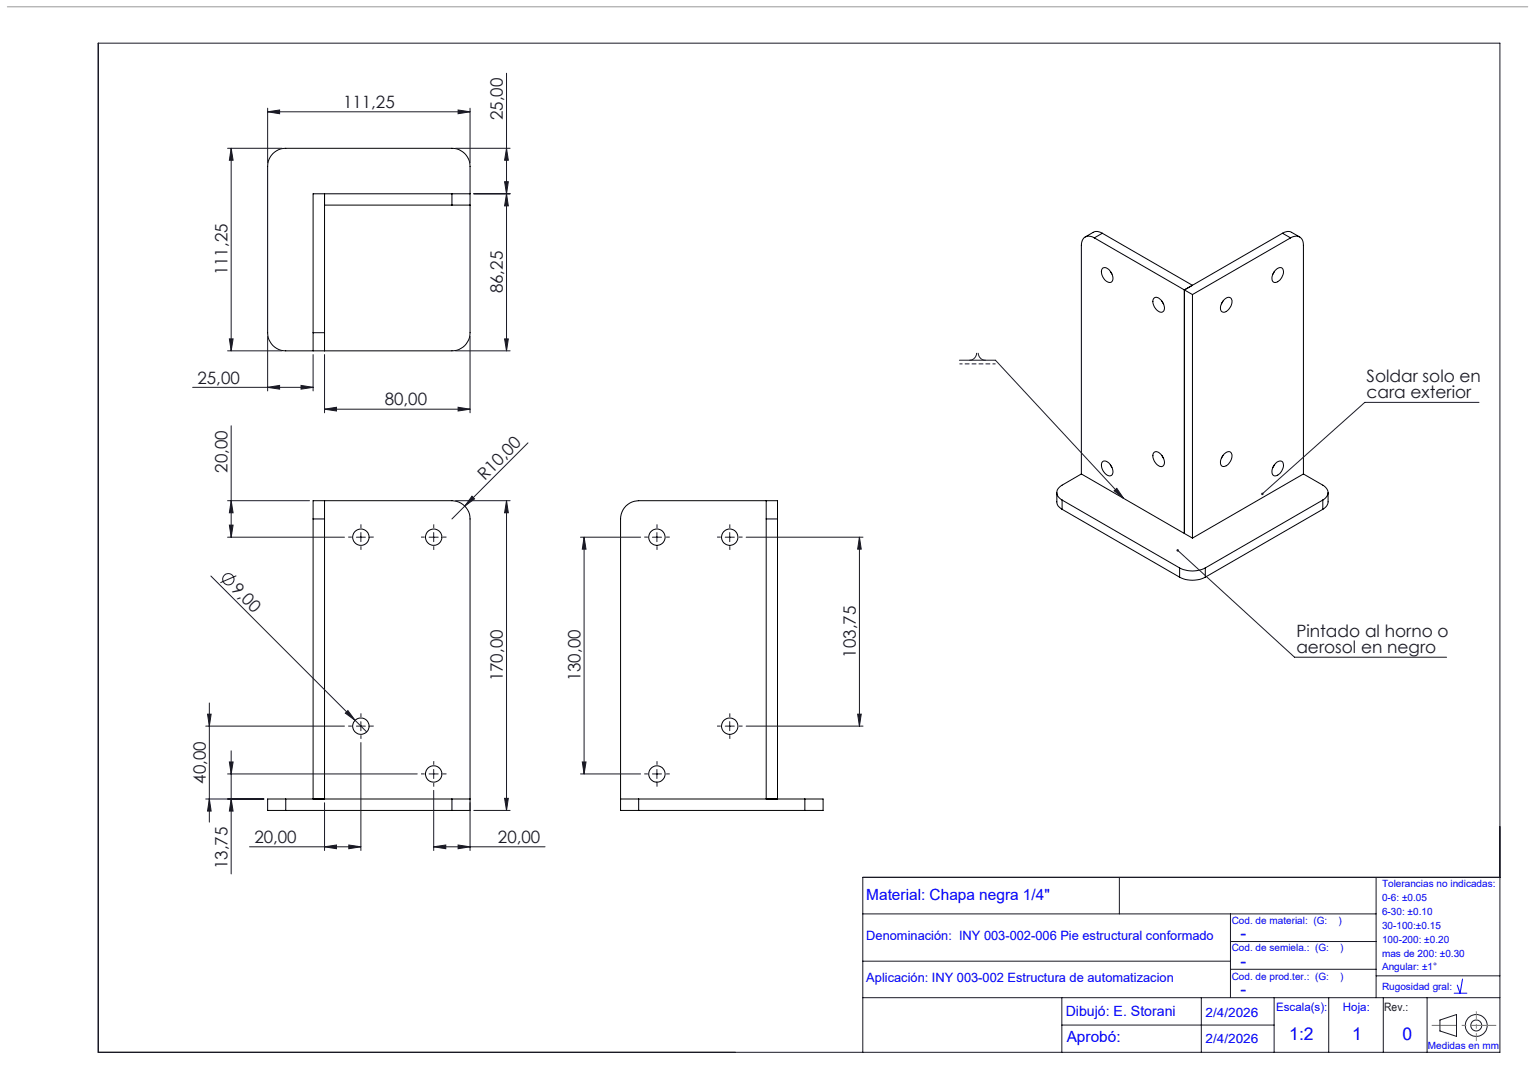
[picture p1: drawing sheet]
<svg xmlns="http://www.w3.org/2000/svg" width="420mm" height="297mm" viewBox="0 0 420 297" stroke-linecap="round" stroke-linejoin="round" font-family="sans-serif">
<g fill="none" stroke="#000" stroke-width=".27">
<path d="M75 42.2l1.6-1.1 1.9-.4h45.6a4.9 4.9 0 0 1 5 5v45.6a4.9 4.9 0 0 1-5 5h-45.6a4.9 4.9 0 0 1-5-5v-45.6l.4-1.9zM89.1 53.2v38.1M89.1 56.3h35M124.1 56.3h5M124.1 53.2h5M124.1 53.2h-38.1v38.1M124.1 53.2v3.1M300.6 65.3a2.17 2.17 0 0 0-2.5-.2 2.17 2.17 0 0 0-1.1 2.2v62.8M300.6 65.3l24.7 14.3M302.8 73.7a1.55 1.55 0 0 1 2.4 1 1.99 1.99 0 0 1 0 2.8 2.77 2.77 0 0 1-2.4-3.8zM302.8 64l-1.4-.5-.8 .1-2.5 1.4M302.8 64l24.8 14.3-2.3 1.3"/>
<path d="M302.8 64l-2.2 1.3M305 74.5l.4 .7M325.3 79.6v66.8M325.3 79.6l2.3 1.3M350.1 74.5l-.5 .7M350.2 74.3a1.26 1.26 0 0 1 2.3-.3 2.95 2.95 0 0 1-2.4 3.5 1.43 1.43 0 0 1-.5-2.1zM352.3 64l1.4-.5 .7 .1 2.6 1.4M352.3 64l-27 15.6M352.3 64l2.2 1.3M354.5 65.3a2.15 2.15 0 0 1 2.5-.3 2.15 2.15 0 0 1 1 2.3v62.8M354.5 65.3l-26.9 15.6M86 91.3v5"/>
<path d="M86 91.3h3.1M89.1 91.3v5M316.9 81.9a1.42 1.42 0 0 1 2.2 .6 2.13 2.13 0 0 1 .2 3.2 2.82 2.82 0 0 1-2.6-3.3zM319.2 82.7l.4 .7M327.6 80.9v66.8M336 82.7l-.5 .7M336.1 82.4a1.26 1.26 0 0 1 2.2-.2 2.95 2.95 0 0 1-2.3 3.5 1.83 1.83 0 0 1-.2-2.9zM89.1 137.4v5M210.5 137.4v5M290.3 135.2l.1 3.3 1.3 1.3M291.7 137.3l32.3 18.6M291.7 137.3v2.5"/>
<path d="M291.7 139.8l32.3 18.6M297 130.1l-5.3 3.1a2.17 2.17 0 0 0-1.4 2 2.17 2.17 0 0 0 1.4 2.1M297 130.1l28.3 16.3M303 126.6a2.63 2.63 0 0 1 2.7 3.1 1.05 1.05 0 0 1-.8 1 1.05 1.05 0 0 1-1.2-.6 2.65 2.65 0 0 1-.7-3.5zM305 127.6l.4 .7M316.9 124.2a1.47 1.47 0 0 1 2.2 .7 2.14 2.14 0 0 1 .2 3.1 2.82 2.82 0 0 1-2.6-3.2zM319.2 125l.4 .8M336 125l-.5 .8M336.1 124.8a1.26 1.26 0 0 1 2.2-.2 2.95 2.95 0 0 1-2.3 3.5 1.83 1.83 0 0 1-.2-2.9zM350.1 127.6l-.5 .7M350.5 127.1a1.08 1.08 0 0 1 1.2-.6 1.08 1.08 0 0 1 .8 .9 2.97 2.97 0 0 1-2.4 3.2 1.87 1.87 0 0 1-.1-2.9zM358 130.1l5.4 3.1a2.17 2.17 0 0 1 1.4 2 2.17 2.17 0 0 1-1.4 2.1"/>
<path d="M358 130.1l-30.4 17.6M363.4 137.3l-32.3 18.6M363.4 137.3v2.5M363.4 139.8l-32.3 18.6M364.8 135.2v2.9l-.4 .8-1 .9M86 142.4v-5h38.1a5 5 0 0 1 5 5v80.1h-5M86 142.4v76.9M86 142.4h3.1M89.1 142.4v76.9M210.5 142.4h3.1M210.5 142.4v76.9M213.6 142.4v-5h-38.2a5 5 0 0 0-4.9 5v80.1h4.9"/>
<path d="M213.6 142.4v76.9M324 155.9a7.8 7.8 0 0 0 7.1 0M324 158.4a7.8 7.8 0 0 0 7.1 0M324 155.9v2.5M325.3 146.4l2.3 1.3M331.1 155.9v2.5M78.5 219.3h-5v3.2h5M78.5 219.3h45.6M78.5 219.3v3.2M124.1 219.3h5M124.1 219.3v3.2M170.5 219.3h4.9"/>
<path d="M175.4 219.3h45.7M175.4 219.3v3.2M221.1 219.3h5v3.2h-5M221.1 219.3v3.2M78.5 222.5h45.6M175.4 222.5h45.7"/>
<circle cx="99.1" cy="147.5" r="2.25"/>
<circle cx="119.1" cy="147.5" r="2.25"/>
<circle cx="180.4" cy="147.5" r="2.25"/>
<circle cx="200.4" cy="147.5" r="2.25"/>
<circle cx="99.1" cy="199.3" r="2.25"/>
<circle cx="200.4" cy="199.3" r="2.25"/>
<circle cx="119.1" cy="212.5" r="2.26"/>
<circle cx="180.4" cy="212.4" r="2.25"/>
</g>
<g fill="none" stroke="#191924" stroke-width=".27">
<path d="M27 11.8h385v277.1h-385zM73.5 30.7l3.3-.5v1zM73.5 29.7v15M73.5 30.7h55.6M125.8 30.2l3.3 .5-3.3 .5zM129.1 29.7v15M139.1 20.1v76.2M62.5 40.7h15M63.5 40.7l.5 3.3h-1zM63.5 40.7v55.6M125.1 40.7h15M130.1 53.2h10"/>
<path d="M138.6 49.9h1l-.5 3.3zM139.1 40.7l.5 3.3h-1zM139.1 53.2l.5 3.3h-1zM62.5 96.3h15M63 93h1l-.5 3.3zM73.5 92.3v15M86 97.3v10M89.1 97.3v16M125.1 96.3h15M129.1 92.3v21M138.6 93h1l-.5 3.3zM263.5 98.9h9.9l35.2 37.9"/>
<path d="M268.3 96.9l-.1 .6-.4 .7-.7 .5-.9 .2M268.7 96.9l.5 1.3a1.72 1.72 0 0 0 1.6 .7M52.9 106.3h33.1M63.5 116.9v30.6M73.5 106.3l3.3-.5v1zM82.7 105.8l3.3 .5-3.3 .5zM89.1 112.3l3.3-.5v1zM89.1 112.3h40M125.8 111.8l3.3 .5-3.3 .5zM406.3 110.5h-31.4l-28.2 25.1M62.5 137.4h22.5M63.5 137.4l.5 3.4h-1z"/>
<path d="M125.1 137.4h15M129.6 136.2l.8 .7-2.7 2zM139.1 137.4l.5 3.4h-1zM139.1 137.4v85.1M145 121.6l-20.9 20.8M306 134.7l.8-.6 1.8 2.7zM57.9 158.1l39.6 39.6M62.5 147.5h32.1M63 144.1h1l-.5 3.4zM64.9 158l-4.4 1.9M97.9 147.5h2.5M99.1 146.2v2.5"/>
<path d="M117.9 147.5h2.5M119.1 146.2v2.5M159.5 147.5h16.5M160.4 147.5l.6 3.2h-1.1zM160.4 147.5v64.9M179.2 147.5h2.5M180.4 146.2v2.5M199.2 147.5h2.5M200.4 146.2v2.5M205 147.5h32.1M236.1 147.5l.5 3.2h-1zM236.1 147.5v51.8"/>
<path d="M323.5 151.1l32.1 29.3h41.8M56.5 199.3h38.1M57 196h1l-.5 3.3zM57.5 193v32.7M95.6 195l1.9 2.7-2.6-1.9zM97.5 197.7l3.2 3.2M97.9 199.3h2.5M99.1 198.1v2.5M199.2 199.3h2.5M200.4 198.1v2.5M205 199.3h32.1M235.6 196h1l-.5 3.3z"/>
<path d="M56.5 219.3h16M57.5 219.3l.5 3.3h-1zM62.5 212.4h52.1M63 209.2h1l-.5 3.2zM63.5 219.3l.5 3.3h-1zM63.5 206.1v33.8M99.1 203.8v29.7M117.9 212.4h2.5M119.1 211.2v2.5M119.1 217v16.5M138.6 219.1h1l-.5 3.4zM159.5 212.4h16.5"/>
<path d="M159.9 209.2h1.1l-.6 3.2zM179.2 212.4h2.5M180.4 211.2v2.5M68.5 232.4h30.6M89.1 232.4l3.3-.5v1.1zM89.1 220.3v13.2M95.8 231.9l3.3 .5-3.3 .6zM119.1 232.4l3.3-.5v1.1zM119.1 232.4h30.6M125.8 231.9l3.3 .5-3.3 .6zM129.1 220.3v13.2M130.1 222.5h10"/>
<path d="M237 250.9h141M307.5 240.8v10.1M338 250.9v23M338 258.4h40M378 240.8v33.1M412 240.8h-175v48.1M237 263.8h101M237 273.9h175M291.7 273.9v15M330 273.9v15M338 266.1h40M350 273.9v15"/>
<path d="M365 273.9v15M378 267.9h34M380 273.9v15M392 273.9v15M395.5 280l4.6-1.5v6l-4.6-1.5zM291.7 281.4h58.3"/>
<circle cx="62.7" cy="159" r="1.55"/>
<circle cx="405.5" cy="281.5" r="1.49"/>
<circle cx="405.5" cy="281.5" r="3"/>
</g>
<g fill="none" stroke="#191924" stroke-width=".27" stroke-dasharray="15.2 1.3 1.3 1.3" stroke-linecap="butt">
<path d="M96.6 147.4h-1M99.1 144.9v-1M99.1 149.9v1M101.6 147.4h1M116.6 147.4h-1M119.1 144.9v-1M119.1 149.9v1M121.6 147.4h1M178 147.4h-1M180.5 144.9v-1M180.5 149.9v1M183 147.4h1"/>
<path d="M198 147.4h-1M200.5 144.9v-1M200.5 149.9v1M203 147.4h1M96.6 199.3h-1M99.1 196.8v-1M101.6 199.3h1M198 199.3h-1M200.5 196.8v-1M203 199.3h1M99.1 201.8v1M116.6 212.4h-1"/>
<path d="M119.1 209.9v-1M119.1 214.9v1M121.6 212.4h1M178 212.4h-1M180.5 209.9v-1M180.5 214.9v1M183 212.4h1M200.5 201.8v1"/>
</g>
<path d="M273.5 99.9h-9.9" fill="none" stroke="#191924" stroke-width=".27" stroke-dasharray="1.3 .6" stroke-dashoffset=".4" stroke-linecap="butt"/>
<path d="M405.5 277.6v8.2" fill="none" stroke="#ff8000" stroke-width=".27" stroke-dasharray="15.2 1.3 1.3 1.3" stroke-dashoffset="13.1" stroke-linecap="butt"/>
<path d="M393.3 281.5h17.7" fill="none" stroke="#ff8000" stroke-width=".27" stroke-dasharray="15.2 1.3 1.3 1.3" stroke-dashoffset="8.3" stroke-linecap="butt"/>
<path d="M2 1.9h417.7" fill="none" stroke="#9a9a9a" stroke-width=".27"/>
<path d="M399.5 272.6h3.4M401.7 268.7l-.6 3.9-.8-2.2" fill="none" stroke="#00f" stroke-width=".27"/>
<g fill="#191924">
<path d="M95.6 195l1.9 2.7-2.6-1.9z"/>
<path d="M129.6 136.2l.8 .7-2.7 2z"/>
<path d="M82.7 105.8l3.3 .5-3.3 .5zM73.5 106.3l3.3-.5v1z"/>
<path d="M323.3 150.8a.34 .34 0 0 0 .2 .6 .34 .34 0 0 0 .4-.4 .34 .34 0 0 0-.6-.2l.2 .3zM346.5 135.4v.4l.2-.2-.2 .2a.35 .35 0 0 0 .5 0 .35 .35 0 0 0 0-.5 .35 .35 0 0 0-.5 .1zM306 134.7l.8-.6 1.8 2.7z"/>
<path d="M119.1 232.4l3.3-.5v1.1zM125.8 231.9l3.3 .5-3.3 .6z"/>
<path d="M95.8 231.9l3.3 .5-3.3 .6zM89.1 232.4l3.3-.5v1.1z"/>
<path d="M125.8 111.8l3.3 .5-3.3 .5zM89.1 112.3l3.3-.5v1z"/>
<path d="M63 144.1h1l-.5 3.4zM63.5 137.4l.5 3.4h-1zM159.9 209.2h1.1l-.6 3.2zM160.4 147.5l.6 3.2h-1.1z"/>
<path d="M57 196h1l-.5 3.3zM57.5 219.3l.5 3.3h-1zM63 209.2h1l-.5 3.2zM63.5 219.3l.5 3.3h-1zM139.1 137.4l.5 3.4h-1zM138.6 219.1h1l-.5 3.4zM63.5 40.7l.5 3.3h-1zM63 93h1l-.5 3.3zM139.1 40.7l.5 3.3h-1zM138.6 49.9h1l-.5 3.3zM139.1 53.2l.5 3.3h-1zM138.6 93h1l-.5 3.3zM236.1 147.5l.5 3.2h-1zM235.6 196h1l-.5 3.3z"/>
<path d="M73.5 30.7l3.3-.5v1zM125.8 30.2l3.3 .5-3.3 .5z"/>
</g>
<g font-size="4.8" fill="#00f">
<text x="340.8" y="257.8">-</text>
<text x="340.8" y="265.4">-</text>
<text x="340.8" y="273.2">-</text>
<text x="354.2" y="285.4">1:2</text>
<text x="371.4" y="285.4">1</text>
<text x="385.2" y="285.4">0</text>
</g>
<g font-size="4.7" fill="#191924">
<text x="94.2" y="29.7">111,25</text>
<text x="138.1" y="33" transform="rotate(-90 138.1 33)">25,00</text>
<text x="62.5" y="75.6" transform="rotate(-90 62.5 75.6)">111,25</text>
<text x="138.1" y="80.6" transform="rotate(-90 138.1 80.6)">86,25</text>
<text x="54.2" y="105.3">25,00</text>
<text x="375.4" y="104.8">Soldar solo en</text>
<text x="105.7" y="111.3">80,00</text>
<text x="375.4" y="109.4">cara exterior</text>
<text x="62.5" y="129.8" transform="rotate(-90 62.5 129.8)">20,00</text>
<text x="133.2" y="132" transform="rotate(-45 133.2 132)">R10,00</text>
<text x="63.3" y="162" transform="rotate(45 63.3 162)">9,00</text>
<text x="356.1" y="174.8">Pintado al horno o</text>
<text x="356.1" y="179.4">aerosol en negro</text>
<text x="235.1" y="180.5" transform="rotate(-90 235.1 180.5)">103,75</text>
<text x="138.1" y="187" transform="rotate(-90 138.1 187)">170,00</text>
<text x="159.5" y="187" transform="rotate(-90 159.5 187)">130,00</text>
<text x="56.5" y="215.1" transform="rotate(-90 56.5 215.1)">40,00</text>
<text x="69.9" y="231.4">20,00</text>
<text x="136.8" y="231.4">20,00</text>
<text x="62.5" y="238.6" transform="rotate(-90 62.5 238.6)">13,75</text>
</g>
<g font-size="4.2" fill="#00f">
<text x="238" y="247">Material: Chapa negra 1/4&quot;</text>
<text x="293" y="286">Aprobó:</text>
</g>
<text font-size="3.9" fill="#00f" x="292.8" y="279">Dibujó: E. Storani</text>
<g font-size="3.5" fill="#00f">
<text x="238" y="257.9">Denominación: INY 003-002-006 Pie estructural conformado</text>
<text x="238" y="269.5">Aplicación: INY 003-002 Estructura de automatizacion</text>
<text x="331.2" y="279.1">2/4/2026</text>
<text x="331.2" y="286.3">2/4/2026</text>
</g>
<g font-size="3.2" fill="#00f">
<text x="350.5" y="277.5">Escala(s):</text>
<text x="368.9" y="277.5">Hoja:</text>
</g>
<text font-size="3.2" fill="#191924" x="380.2" y="277.6">Rev.:</text>
<g font-size="2.7" fill="#00f">
<text x="379.6" y="243.6">Tolerancias no indicadas:</text>
<text x="379.6" y="247.4">0-6: ±0.05</text>
<text x="379.6" y="251.2">6-30: ±0.10</text>
<text x="338.3" y="253.6">Cod. de material: (G:</text>
<text x="367.7" y="253.6">)</text>
<text x="379.6" y="255">30-100:±0.15</text>
<text x="338.3" y="261.2">Cod. de semiela.: (G:</text>
<text x="368.1" y="261.2">)</text>
<text x="379.6" y="258.8">100-200: ±0.20</text>
<text x="379.6" y="262.6">mas de 200: ±0.30</text>
<text x="338.3" y="269">Cod. de prod.ter.: (G:</text>
<text x="368.1" y="269">)</text>
<text x="379.6" y="266.4">Angular: ±1°</text>
<text x="379.6" y="271.8">Rugosidad gral:</text>
<text x="392.2" y="288">Medidas en mm</text>
</g>
</svg>
